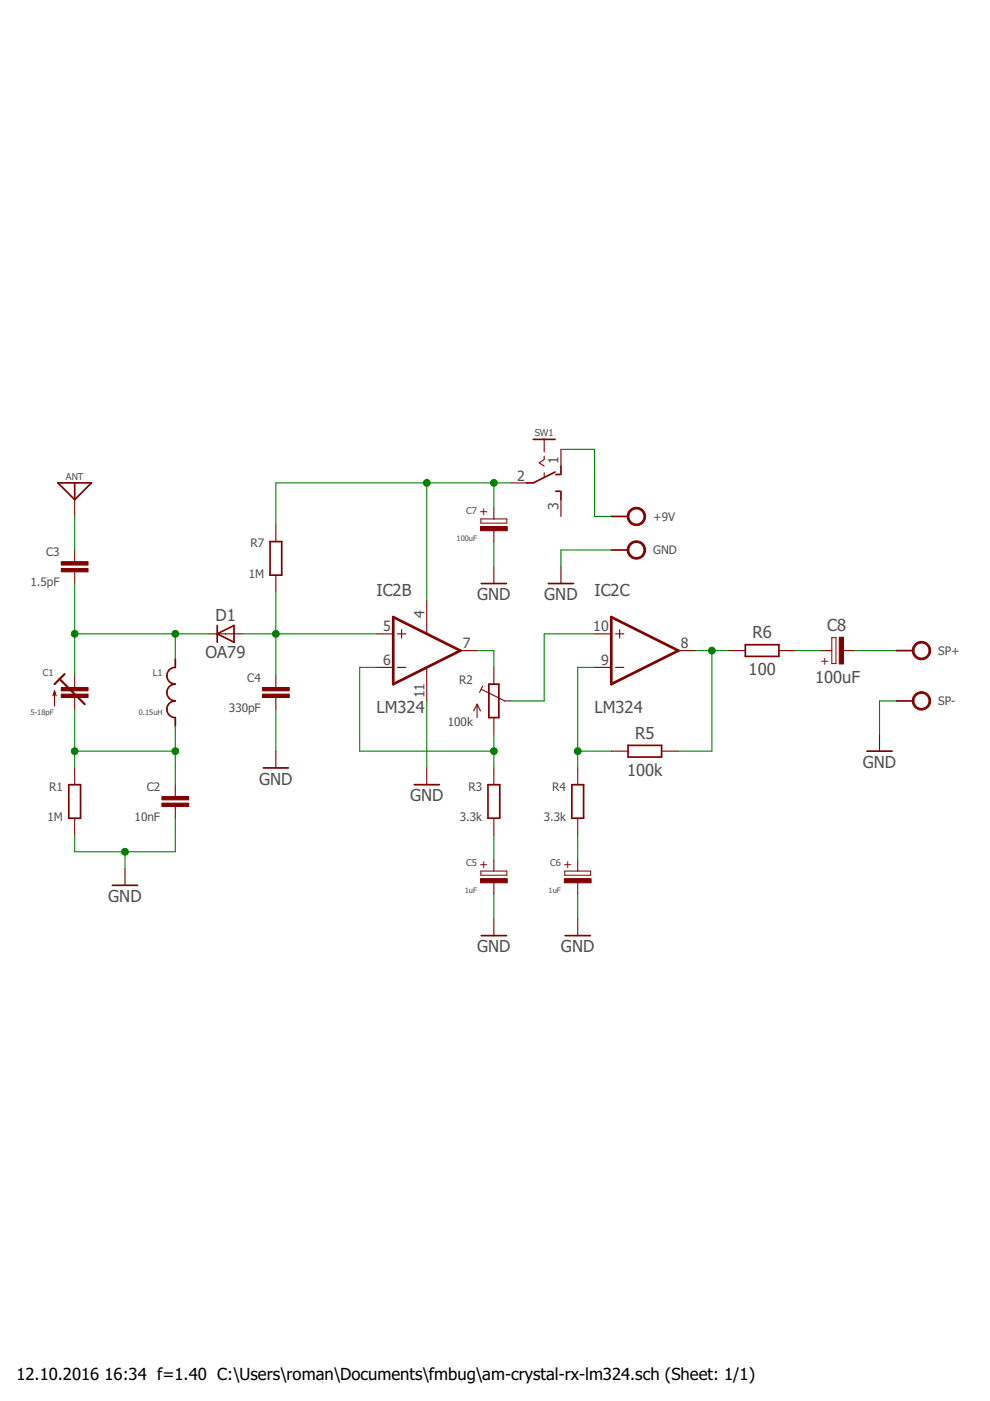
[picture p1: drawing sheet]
<svg xmlns="http://www.w3.org/2000/svg" width="210mm" height="297mm" viewBox="0 0 210 297" stroke-linecap="round" stroke-linejoin="round" font-family="sans-serif">
<g fill="none" stroke="#800000" stroke-width=".23">
<path d="M115.4 93.2v2.6M115.4 96.7v.7l-1.1 .7 1.1 .7M118.9 95.3v3.5M15.8 105.9v3.6M15.8 116.6v2.5M58.5 111.3v3.5M104.7 107.7v2.3M104.7 112.3v2.5M108.3 102.4h3.5M115.4 100.2v.9M118.9 105.9v3.6M15.8 121.2v2.5"/>
<path d="M44.3 134.4h7.1M58.5 121.9v3.6M79.8 134.4h3.6M84.3 134.4h1.7M85.2 133.5v1.8M90.5 127.3v7.1M97.6 137.9h3.6M104.7 120.2v3.5M118.9 120.2v3.5M126 134.4h3.6M130.5 134.4h1.8M131.4 133.5v1.8"/>
<path d="M143.8 137.9h3.6M154.5 137.9h3.5M165.1 137.9h3.6M174 137.9h2.4M178.7 137.9h2.4M11.6 146.5v3.2M11.6 146.5l-.4 1M11.6 146.5l.3 1M15.8 143.3v2.5M15.8 147.9v2.5M58.5 143.3v2.5M58.5 147.9v2.5"/>
<path d="M58.5 159.3v3.5M79.8 141.5h3.6M84.3 141.5h1.7M90.5 141.5v7.1M101.2 149.3v2.8M101.2 149.3l-.8 1.4M101.2 149.3l.7 1.4M102.1 146.2l4.9 2.4h1.3M102.3 145.5l-.6 1.3M104.7 141.5v3.6M104.7 152.1v3.6M126 141.5h3.6"/>
<path d="M129.6 159.3h3.6M130.5 141.5h1.8M140.3 159.3h3.5M186.5 155.7v3.6M15.8 162.8v3.6M15.8 173.5v3.5M37.2 166.4v2.5M37.2 171v2.5M90.5 162.8v3.6M104.7 162.8v3.6M104.7 173.5v3.5M122.5 162.8v3.6"/>
<path d="M122.5 173.5v3.5M26.5 184.1v3.6M104.7 182.4v2.3M104.7 187v2.5M104.7 194.8v3.6M122.5 182.4v2.3M122.5 187v2.5M122.5 194.8v3.6"/>
</g>
<path d="M12.6 144l5.4 5.3M13.7 142.9l-2.1 2.2" fill="none" stroke="#800000" stroke-width=".44"/>
<g fill="#800000" stroke="#800000" stroke-width=".21">
<path d="M13 147.2h5.7v.7h-5.7z"/>
<path d="M13 145.8h5.7v.7h-5.7z"/>
<path d="M34.3 170.3h5.7v.7h-5.7z"/>
<path d="M34.3 168.9h5.7v.7h-5.7z"/>
<path d="M13 120.5h5.7v.7h-5.7z"/>
<path d="M13 119.1h5.7v.7h-5.7z"/>
<path d="M55.6 147.2h5.7v.7h-5.7z"/>
<path d="M55.6 145.8h5.7v.7h-5.7z"/>
<path d="M101.9 186.3h5.6v.9h-5.6z"/>
<path d="M119.7 186.3h5.6v.9h-5.6z"/>
<path d="M101.9 111.6h5.6v.9h-5.6z"/>
<path d="M177.9 135.1h.9v5.7h-.9z"/>
</g>
<g fill="none" stroke="#800000" stroke-width=".36">
<path d="M113.1 93.2h4.6M118.9 98.8v1.8M12.3 102.4h7.1l-3.6 3.5zM15.8 102.4v3.5M57.3 114.8h2.4v7.1h-2.4zM117.7 100.1l-4.6 2.3h-1.4M117.9 104.2h.8M117.9 100.6h.8M118.9 104.2v1.7M129.6 109.5h3.6M129.6 116.6h3.6M37.2 139.7v1.8a1.78 1.78 0 0 0-1.8 1.8 1.78 1.78 0 0 0 1.8 1.8 1.78 1.78 0 0 0-1.8 1.7 1.78 1.78 0 0 0 1.8 1.8 1.77 1.77 0 0 0-1.8 1.8 1.77 1.77 0 0 0 1.8 1.7v1.8"/>
<path d="M46.1 134.4l3.5-1.8v3.6zM46.1 132.6v3.6M102 123.7h5.4M116.3 123.7h5.3M158 136.7h7.1v2.5h-7.1zM190 137.9h3.6M103.7 145.1h2.1v7h-2.1zM133.2 158h7.1v2.5h-7.1zM183.8 159.3h5.3M190 148.6h3.6M14.6 166.4h2.5v7.1h-2.5zM55.8 162.8h5.4"/>
<path d="M87.8 166.4h5.4M103.5 166.4h2.5v7.1h-2.5zM121.2 166.4h2.5v7.1h-2.5zM23.8 187.7h5.4M102 198.4h5.4M119.8 198.4h5.4"/>
</g>
<path d="M102 110h5.5v.9h-5.5zM176.4 135.2h.8v5.5h-.8zM102 184.7h5.5v.9h-5.5zM119.7 184.7h5.5v.9h-5.5z" fill="none" stroke="#800000" stroke-width=".21"/>
<g fill="#800000" stroke="#800000" stroke-width=".21">
<path d="M194.1 136.4a1.96 1.96 0 0 1 3 .6 1.96 1.96 0 0 1-1.2 2.8 1.96 1.96 0 0 1-2.5-1.9h.4a1.6 1.6 0 0 1 2.3-1.3 1.6 1.6 0 0 1 .2 2.7 1.6 1.6 0 0 1-2.5-1v-.4h-.4a1.93 1.93 0 0 1 .7-1.5z" fill-rule="evenodd"/>
<path d="M194.1 147.1a1.96 1.96 0 0 1 3 .6 1.96 1.96 0 0 1-1.2 2.8 1.96 1.96 0 0 1-2.5-1.9h.4a1.6 1.6 0 0 1 2.3-1.3 1.6 1.6 0 0 1 .2 2.7 1.6 1.6 0 0 1-2.5-1.1v-.3h-.4a1.93 1.93 0 0 1 .7-1.5z" fill-rule="evenodd"/>
<path d="M133.4 108.3a1.96 1.96 0 0 1 3.1 .1 1.96 1.96 0 0 1-1 3 1.96 1.96 0 0 1-2.5-1.9h.3a1.6 1.6 0 0 1 2.3-1.5 1.6 1.6 0 0 1 .3 2.7 1.6 1.6 0 0 1-2.5-.9l-.1-.3h-.3z" fill-rule="evenodd"/>
<path d="M133.4 115.4a1.96 1.96 0 0 1 3.1 .1 1.96 1.96 0 0 1-1 3 1.96 1.96 0 0 1-2.5-1.9h.3a1.6 1.6 0 0 1 2.3-1.5 1.6 1.6 0 0 1 .3 2.7 1.6 1.6 0 0 1-2.5-.9l-.1-.3h-.3z" fill-rule="evenodd"/>
</g>
<path d="M83.4 130.8l14.2 7.1-14.2 7.2zM129.6 130.8l14.2 7.1-14.2 7.2z" fill="none" stroke="#800000" stroke-width=".57"/>
<g fill="none" stroke="#008000" stroke-width=".23">
<path d="M118.9 95.3h7.1v14.2h3.6M15.8 109.5v7.1M90.5 102.4v24.9M104.7 102.4v5.3M104.7 114.8v5.4M108.3 102.4h-49.8v8.9M129.6 116.6h-10.7v3.6M15.8 123.7v19.6M15.8 134.4h28.5M37.2 134.4v5.3M51.4 134.4h28.4M58.5 125.5v17.8"/>
<path d="M101.2 137.9h3.5v3.6M126 134.4h-10.6v14.2h-7.1M147.4 137.9h7.1M150.9 137.9v21.4h-7.1M168.7 137.9h5.3M181.1 137.9h8.9M15.8 159.3h21.4M15.8 150.4v12.4M37.2 153.9v12.5M58.5 150.4v8.9M79.8 141.5h-3.5v17.8h28.4M90.5 148.6v14.2"/>
<path d="M104.7 155.7v7.1M122.5 159.3h7.1M126 141.5h-3.5v21.3M190 148.6h-3.5v7.1M37.2 173.5v7.1h-21.4v-3.6M104.7 177v5.4M122.5 177v5.4M26.5 180.6v3.5M104.7 189.5v5.3M122.5 189.5v5.3"/>
</g>
<g fill="#008000" stroke="#008000" stroke-width=".21">
<circle cx="15.8" cy="159.3" r=".72"/>
<circle cx="37.2" cy="159.3" r=".72"/>
<circle cx="26.5" cy="180.6" r=".72"/>
<circle cx="15.8" cy="134.4" r=".72"/>
<circle cx="37.2" cy="134.4" r=".72"/>
<circle cx="90.5" cy="102.4" r=".72"/>
<circle cx="104.7" cy="102.4" r=".72"/>
<circle cx="58.5" cy="134.4" r=".72"/>
<circle cx="104.7" cy="159.3" r=".72"/>
<circle cx="150.9" cy="137.9" r=".72"/>
<circle cx="122.5" cy="159.3" r=".72"/>
</g>
<g font-size="3.5" fill="#505050">
<text x="45.7" y="131.7">D1</text>
<text x="79.8" y="126.4">IC2B</text>
<text x="101.2" y="127.3">GND</text>
<text x="115.4" y="127.3">GND</text>
<text x="126" y="126.4">IC2C</text>
<text x="159.5" y="135.3">R6</text>
<text x="175.4" y="133.7">C8</text>
<text x="43.6" y="139.5">OA79</text>
<text x="158.7" y="143.1">100</text>
<text x="172.8" y="144.9">100uF</text>
<text x="79.8" y="151.1">LM324</text>
<text x="126" y="151.1">LM324</text>
<text x="134.7" y="156.6">R5</text>
<text x="54.9" y="166.4">GND</text>
<text x="132.9" y="164.4">100k</text>
<text x="182.9" y="162.8">GND</text>
<text x="86.9" y="169.9">GND</text>
<text x="22.9" y="191.3">GND</text>
<text x="101.2" y="201.9">GND</text>
<text x="118.9" y="201.9">GND</text>
</g>
<g font-size="3.5">
<text x="3.5" y="292.5">12.10.2016</text>
<text x="22.2" y="292.5">16:34 f=1.40 C:\Users\roman\Documents\fmbug\am-crystal-rx-lm324.sch (Sheet: 1/1)</text>
</g>
<g font-size="3" fill="#505050">
<text x="109.7" y="101.9">2</text>
<text x="118.4" y="98.3" transform="rotate(-90 118.4 98.3)">1</text>
<text x="118.4" y="108.1" transform="rotate(-90 118.4 108.1)">3</text>
<text x="90" y="131.1" transform="rotate(-90 90 131.1)">4</text>
<text x="81.2" y="133.9">5</text>
<text x="98.1" y="137.4">7</text>
<text x="125.8" y="133.9">10</text>
<text x="144.3" y="137.4">8</text>
<text x="81.2" y="141">6</text>
<text x="127.4" y="141">9</text>
<text x="90" y="148.1" transform="rotate(-90 90 148.1)">11</text>
</g>
<g font-size="2.5" fill="#800000">
<text x="103.4" y="109.5" transform="rotate(-90 103.4 109.5)">+</text>
<text x="174" y="141">+</text>
<text x="103.4" y="184.1" transform="rotate(-90 103.4 184.1)">+</text>
<text x="121.2" y="184.1" transform="rotate(-90 121.2 184.1)">+</text>
</g>
<g font-size="2.5" fill="#505050">
<text x="138.5" y="110.4">+9V</text>
<text x="9.8" y="117.9">C3</text>
<text x="53.1" y="116.1">R7</text>
<text x="138.5" y="117.5">GND</text>
<text x="6.5" y="124.3">1.5pF</text>
<text x="52.7" y="122.5">1M</text>
<text x="198.9" y="138.8">SP+</text>
<text x="52.4" y="144.5">C4</text>
<text x="97.4" y="145">R2</text>
<text x="198.9" y="149.5">SP-</text>
<text x="48.5" y="150.9">330pF</text>
<text x="95" y="153.9">100k</text>
<text x="10.4" y="167.6">R1</text>
<text x="31.1" y="167.6">C2</text>
<text x="99.3" y="167.6">R3</text>
<text x="117.1" y="167.6">R4</text>
<text x="10.1" y="174">1M</text>
<text x="28.5" y="174">10nF</text>
<text x="97.5" y="174">3.3k</text>
<text x="115.3" y="174">3.3k</text>
</g>
<g font-size="2" fill="#505050">
<text x="113.4" y="92.4">SW1</text>
<text x="14" y="101.7">ANT</text>
<text x="98.8" y="109">C7</text>
<text x="9.1" y="143.3">C1</text>
<text x="32.4" y="143.3">L1</text>
<text x="98.8" y="183.6">C5</text>
<text x="116.6" y="183.6">C6</text>
</g>
<g font-size="1.6" fill="#505050">
<text x="96.8" y="114.7">100uF</text>
<text x="6.5" y="151.5">5-18pF</text>
<text x="29.4" y="151.5">0.15uH</text>
<text x="98.6" y="189.4">1uF</text>
<text x="116.3" y="189.4">1uF</text>
</g>
</svg>
